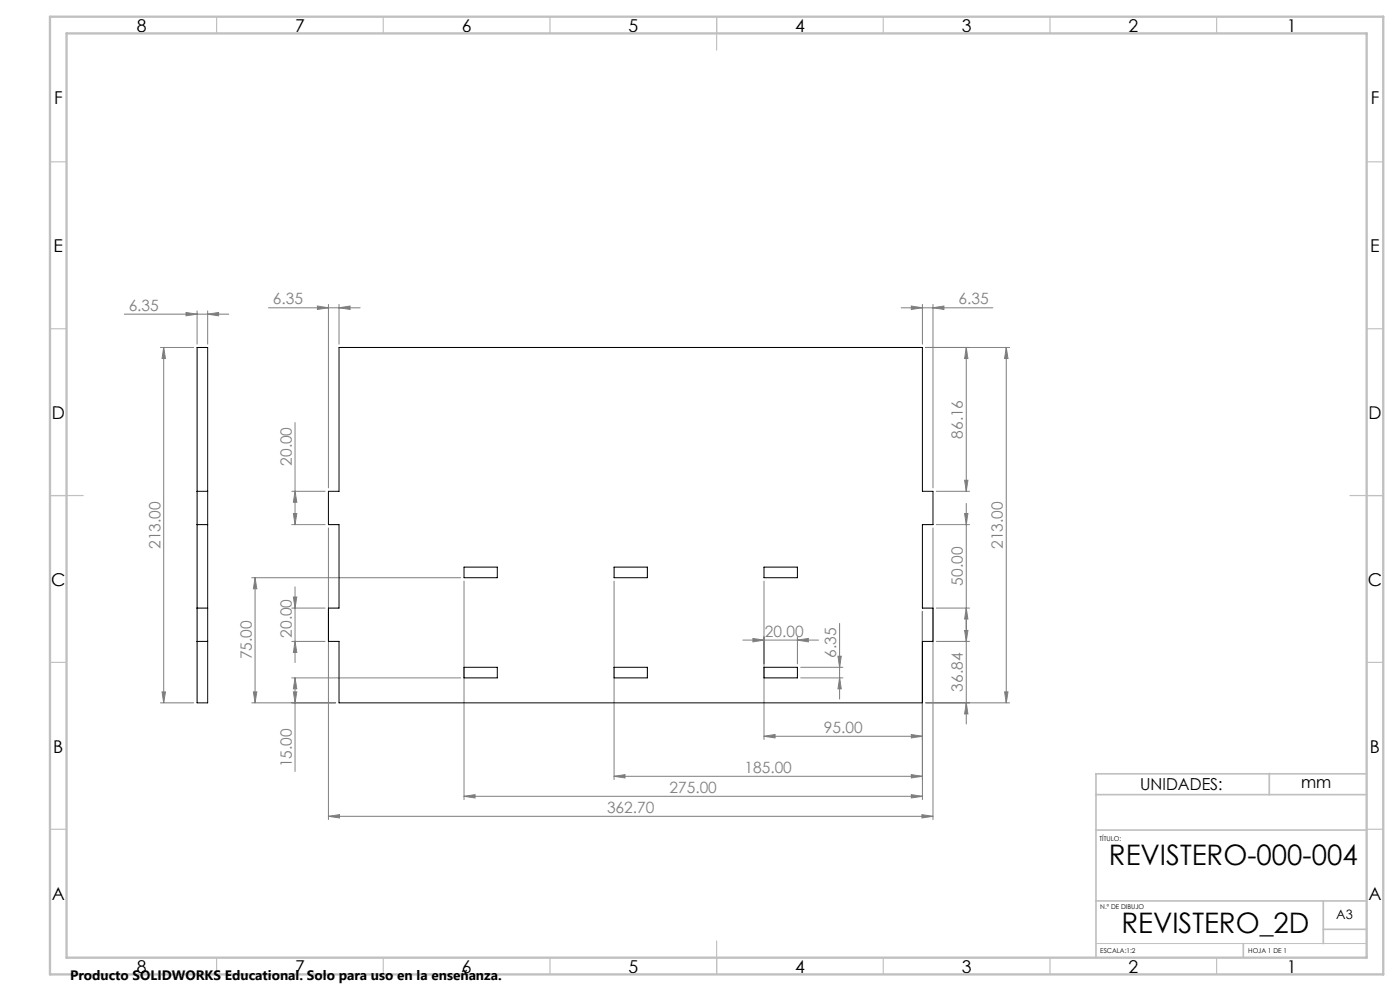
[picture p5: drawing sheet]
<svg xmlns="http://www.w3.org/2000/svg" width="420mm" height="297mm" viewBox="0 0 420 297" stroke-linecap="round" stroke-linejoin="round" font-family="sans-serif">
<g fill="none" stroke="#808080" stroke-width=".3">
<path d="M37.3 94.2h31.4M55.8 93.7l3.3 .5-3.3 .4zM59.1 93.2v9.9M62.3 94.2l3.3-.5v.9zM62.3 93.2v9.9M80.5 92.2h27.6M95.2 91.7l3.3 .5-3.3 .5zM98.5 91.2v55M101.7 92.2l3.3-.5v1zM101.7 91.2v11.9M270.4 92.2h27.5M273.4 91.7l3.3 .5-3.3 .5z"/>
<path d="M276.7 91.2v11.9M279.9 92.2l3.3-.5v1zM279.9 91.2v55M48.1 104.1h10M49.1 104.1l.5 3.4h-1zM49.1 104.1v106.5M277.7 104.1h25.2M289.9 104.1l.5 3.4h-1zM289.9 104.1v43.1M301.9 104.1l.5 3.4h-1zM301.9 104.1v106.5M88.5 126.6v30.6"/>
<path d="M87.5 147.2h10M87.5 157.2h10M88 153.9h1l-.5 3.3zM88.5 147.2l.5 3.3h-1zM98.5 158.2v87.4M279.9 158.2v87.4M280.9 147.2h10M280.9 157.2h10M289.4 143.9h1l-.5 3.3zM289.4 153.9h1l-.5 3.3zM289.9 150.9v66.1M75.5 173.1h62.7"/>
<path d="M76.5 173.1l.5 3.4h-1zM76.5 173.1v37.5M88 178.9h1l-.5 3.3zM88.5 175.9v22.7M139.2 174.2v65.4M184.2 174.2v59.4M229.2 174.2v47.4M87.5 182.2h10M87.5 192.2h10M88.5 192.2l.5 3.3h-1zM222.8 191.8h22.8M225.9 191.3l3.3 .5-3.3 .6z"/>
<path d="M239.2 191.8l3.3-.5v1.1zM239.2 190.8v8.2M240.2 200h12.7M251.4 196.7h1l-.5 3.3zM251.9 186.8v22.7M276.7 183.2v56.4M280.9 182.2h10M280.9 192.2h10M289.4 188.9h1l-.5 3.3zM289.9 182.2l.5 3.3h-1zM48.1 210.6h10M48.6 207.4h1l-.5 3.2z"/>
<path d="M75.5 210.6h25.2M76 207.4h1l-.5 3.2zM87.5 203.2h50.7M88 207.4h1l-.5 3.2zM88.5 203.2l.5 3.2h-1zM88.5 203.2v28M240.2 203.2h12.7M251.9 203.2l.5 3.2h-1zM277.7 210.6h25.2M289.9 210.6l.5 3.4h-1zM301.4 207.4h1l-.5 3.2zM139.2 238.7l3.3-.5v.9z"/>
<path d="M139.2 238.7h137.5M184.2 232.7l3.3-.5v.9zM184.2 232.7h92.5M229.2 220.7l3.3-.6v1.1zM229.2 220.7h47.5M273.4 220.1l3.3 .6-3.3 .5zM273.4 232.2l3.3 .5-3.3 .4zM273.4 238.2l3.3 .5-3.3 .4zM98.5 244.6l3.3-.4v.9zM98.5 244.6h181.4M276.6 244.2l3.3 .4-3.3 .5z"/>
</g>
<path d="M328.8 282.8h81.2" fill="none" stroke="#c0c0c0" stroke-width=".3"/>
<g fill="none" stroke="#c0c0c0" stroke-width=".35">
<path d="M65 5v5M115 5v5M165 5v5M215 5v10M265 5v5M315 5v5M365 5v5M15 48.5h5M410 48.5h5M15 98.5h5M410 98.5h5M15 148.5h10"/>
<path d="M405 148.5h10M15 198.5h5M410 198.5h5M15 248.5h5M410 248.5h5M65 287v5M115 287v5M165 287v5M215 282v10M265 287v5M315 287v5M365 287v5"/>
</g>
<path d="M328.8 238.2h81.2M380.8 231.8v6.4M410 231.9h-81.2v55.1M328.8 248.8h81.2M328.8 270h81.2M397 270v12.8M397 278.5h13M373 282.8v4.2" fill="none" stroke="#c0c0c0" stroke-width=".5"/>
<path d="M15 5h400v287h-400zM20 10h390v277h-390z" fill="none" stroke="#c0c0c0" stroke-width=".7"/>
<g fill="#808080">
<path d="M279.9 92.2l3.3-.5v1zM273.4 91.7l3.3 .5-3.3 .5zM62.3 94.2l3.3-.5v.9zM55.8 93.7l3.3 .5-3.3 .4z"/>
<path d="M98.5 244.6l3.3-.4v.9zM276.6 244.2l3.3 .4-3.3 .5zM95.2 91.7l3.3 .5-3.3 .5zM101.7 92.2l3.3-.5v1zM225.9 191.3l3.3 .5-3.3 .6zM239.2 191.8l3.3-.5v1.1zM229.2 220.7l3.3-.6v1.1zM273.4 220.1l3.3 .6-3.3 .5zM184.2 232.7l3.3-.5v.9zM273.4 232.2l3.3 .5-3.3 .4zM139.2 238.7l3.3-.5v.9zM273.4 238.2l3.3 .5-3.3 .4z"/>
<path d="M301.4 207.4h1l-.5 3.2zM301.9 104.1l.5 3.4h-1zM289.4 143.9h1l-.5 3.3zM289.9 104.1l.5 3.4h-1zM289.9 182.2l.5 3.3h-1zM289.4 153.9h1l-.5 3.3zM289.9 210.6l.5 3.4h-1zM289.4 188.9h1l-.5 3.3zM88 153.9h1l-.5 3.3zM88.5 147.2l.5 3.3h-1zM88.5 192.2l.5 3.3h-1zM88 178.9h1l-.5 3.3zM88 207.4h1l-.5 3.2zM88.5 203.2l.5 3.2h-1zM76 207.4h1l-.5 3.2zM76.5 173.1l.5 3.4h-1z"/>
<path d="M251.4 196.7h1l-.5 3.3zM251.9 203.2l.5 3.2h-1zM49.1 104.1l.5 3.4h-1zM48.6 207.4h1l-.5 3.2z"/>
</g>
<path d="M59.1 104.1h3.2v106.5h-3.2zM101.7 104.1h175v43.1h3.2v10h-3.2v25h3.2v10h-3.2v18.4h-175v-18.4h-3.2v-10h3.2v-25h-3.2v-10h3.2zM59.1 157.2h3.2M59.1 147.2h3.2M139.2 170h10v3.1h-10zM184.2 170h10v3.1h-10zM229.2 170h10v3.1h-10zM59.1 192.2h3.2M59.1 182.2h3.2M139.2 200h10v3.2h-10zM184.2 200h10v3.2h-10zM229.2 200h10v3.2h-10z" fill="none" stroke="#000" stroke-width=".3"/>
<g font-size="8.5">
<text x="332.7" y="259.3">REVISTERO-000-004</text>
<text x="336.4" y="279.7">REVISTERO_2D</text>
</g>
<g font-size="5.3">
<text x="41" y="9.5">8</text>
<text x="88.5" y="9.5">7</text>
<text x="138.5" y="9.5">6</text>
<text x="188.5" y="9.5">5</text>
<text x="238.5" y="9.5">4</text>
<text x="288.5" y="9.5">3</text>
<text x="338.5" y="9.5">2</text>
<text x="386" y="9.5">1</text>
<text x="16.2" y="31.2">F</text>
<text x="411.2" y="31.2">F</text>
<text x="16.1" y="75.5">E</text>
<text x="411.1" y="75.5">E</text>
<text x="15.5" y="125.5">D</text>
<text x="410.5" y="125.5">D</text>
<text x="15.4" y="175.5">C</text>
<text x="410.4" y="175.5">C</text>
<text x="16" y="225.5">B</text>
<text x="411" y="225.5">B</text>
<text x="15.5" y="269.7">A</text>
<text x="410.5" y="269.7">A</text>
<text x="41" y="291.5">8</text>
<text x="88.5" y="291.5">7</text>
<text x="138.5" y="291.5">6</text>
<text x="188.5" y="291.5">5</text>
<text x="238.5" y="291.5">4</text>
<text x="288.5" y="291.5">3</text>
<text x="338.5" y="291.5">2</text>
<text x="386" y="291.5">1</text>
</g>
<g font-size="4.9">
<text x="342" y="236.8">UNIDADES:</text>
<text x="390.4" y="236.2">mm</text>
</g>
<g font-size="4.7" fill="#808080">
<text x="38.6" y="93.1">6.35</text>
<text x="81.9" y="91.2">6.35</text>
<text x="287.5" y="91.2">6.35</text>
<text x="288.9" y="131.5" transform="rotate(-90 288.9 131.5)">86.16</text>
<text x="87.5" y="139.6" transform="rotate(-90 87.5 139.6)">20.00</text>
<text x="48.1" y="164.5" transform="rotate(-90 48.1 164.5)">213.00</text>
<text x="300.9" y="164.5" transform="rotate(-90 300.9 164.5)">213.00</text>
<text x="288.9" y="175.5" transform="rotate(-90 288.9 175.5)">50.00</text>
<text x="87.5" y="191.1" transform="rotate(-90 87.5 191.1)">20.00</text>
<text x="229.5" y="190.8">20.00</text>
<text x="75.5" y="197.6" transform="rotate(-90 75.5 197.6)">75.00</text>
<text x="250.9" y="197.1" transform="rotate(-90 250.9 197.1)">6.35</text>
<text x="288.9" y="207.2" transform="rotate(-90 288.9 207.2)">36.84</text>
<text x="247.2" y="219.6">95.00</text>
<text x="87.5" y="229.9" transform="rotate(-90 87.5 229.9)">15.00</text>
<text x="223.4" y="231.6">185.00</text>
<text x="200.9" y="237.6">275.00</text>
<text x="182.1" y="243.6">362.70</text>
</g>
<text font-size="4.1" x="21" y="293.7">Producto SOLIDWORKS Educational. Solo para uso en la enseñanza.</text>
<text font-size="3.9" x="400.9" y="275.5">A3</text>
<g font-size="2">
<text x="329.9" y="251.9">TÍTULO:</text>
<text x="330.1" y="272.5">N.º DE DIBUJO</text>
<text x="330.1" y="285.6">ESCALA:1:2</text>
<text x="374.5" y="285.6">HOJA 1 DE 1</text>
</g>
</svg>
